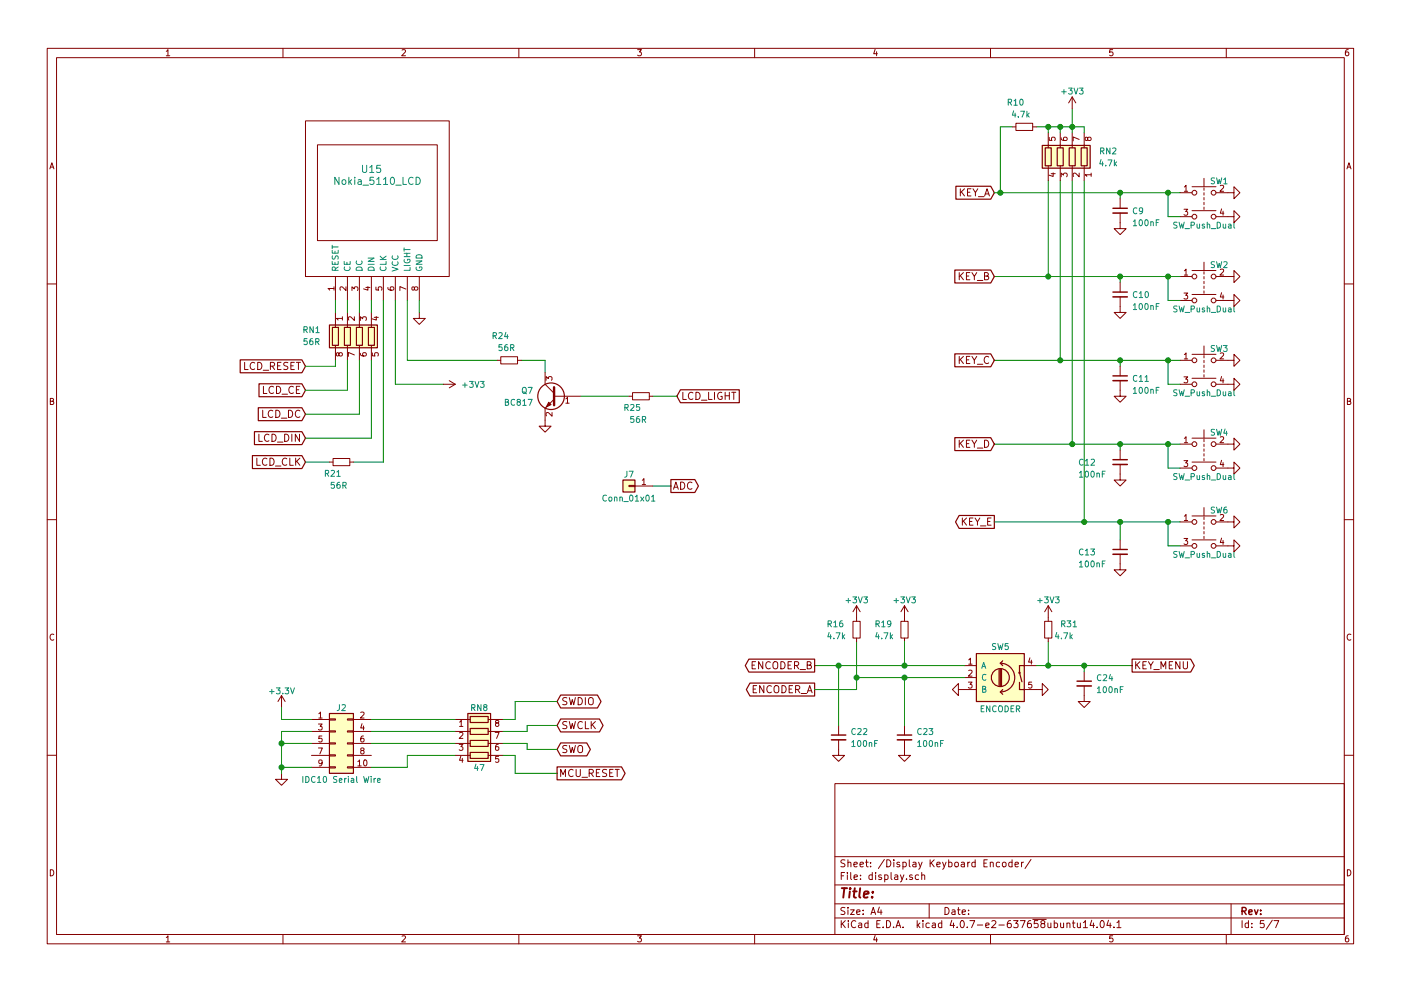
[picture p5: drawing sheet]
EESchema Schematic File Version 2
LIBS:power
LIBS:device
LIBS:linear
LIBS:regul
LIBS:adc-dac
LIBS:memory
LIBS:xilinx
LIBS:microcontrollers
LIBS:dsp
LIBS:microchip
LIBS:analog_switches
LIBS:motorola
LIBS:texas
LIBS:intel
LIBS:audio
LIBS:interface
LIBS:digital-audio
LIBS:philips
LIBS:cypress
LIBS:siliconi
LIBS:opto
LIBS:atmel
LIBS:contrib
LIBS:LCSDR
LIBS:4ms-ic
LIBS:Display
LIBS:Connector
LIBS:Relay
LIBS:RX998
LIBS:LCSDR-cache
EELAYER 25 0
EELAYER END
$Descr A4 11693 8268
encoding utf-8
Sheet 5 7
Title ""
Date ""
Rev ""
Comp ""
Comment1 ""
Comment2 ""
Comment3 ""
Comment4 ""
$EndDescr
$Comp
L GND #PWR62
U 1 1
P 3500 2600
F 0 "#PWR62" H 3500 2350 50  0001 C CNN
F 1 "GND" H 3500 2450 50  0001 C CNN
F 2 "" H 3500 2600 50  0001 C CNN
F 3 "" H 3500 2600 50  0001 C CNN
	1    3500 2600
	1    0    0    -1  
$EndComp
$Comp
L Nokia_5110_LCD U15
U 1 1
P 3150 1600
F 0 "U15" H 3100 1800 60  0000 C CNN
F 1 "Nokia_5110_LCD" H 3150 1700 60  0000 C CNN
F 2 "UI:Nokia_5110-3310_LCD" H 2700 1400 60  0001 C CNN
F 3 "" H 2700 1400 60  0000 C CNN
	1    3150 1600
	1    0    0    -1  
$EndComp
Text GLabel 2550 3450 0    60   Input ~ 0
LCD_DC
Text GLabel 2550 3250 0    60   Input ~ 0
LCD_CE
Text GLabel 2550 3050 0    60   Input ~ 0
LCD_RESET
Text GLabel 2550 3650 0    60   Input ~ 0
LCD_DIN
Text GLabel 2550 3850 0    60   Input ~ 0
LCD_CLK
Text GLabel 5650 3300 2    60   Input ~ 0
LCD_LIGHT
$Comp
L R_Pack04 RN1
U 1 1
P 3000 2800
F 0 "RN1" H 2600 2750 50  0000 C CNN
F 1 "56R" H 2600 2850 50  0000 C CNN
F 2 "Resistors_SMD:R_Array_Convex_4x0603" V 3275 2800 50  0001 C CNN
F 3 "" H 3000 2800 50  0001 C CNN
	1    3000 2800
	1    0    0    1   
$EndComp
$Comp
L +3V3 #PWR63
U 1 1
P 3700 3200
F 0 "#PWR63" H 3700 3050 50  0001 C CNN
F 1 "+3V3" V 3700 3450 50  0000 C CNN
F 2 "" H 3700 3200 50  0001 C CNN
F 3 "" H 3700 3200 50  0001 C CNN
	1    3700 3200
	0    1    1    0   
$EndComp
Wire Wire Line
	2550 3050 2800 3050
Wire Wire Line
	2550 3650 3100 3650
Wire Wire Line
	3400 3000 3400 2500
Wire Wire Line
	3300 2500 3300 3200
Wire Wire Line
	3300 3200 3700 3200
Wire Wire Line
	3000 3450 2550 3450
Wire Wire Line
	2550 3250 2900 3250
Wire Wire Line
	2800 2600 2800 2500
Wire Wire Line
	2900 2500 2900 2600
Wire Wire Line
	3000 2500 3000 2600
Wire Wire Line
	3100 2500 3100 2600
Wire Wire Line
	3200 3850 3200 2500
Wire Wire Line
	2800 3050 2800 3000
Wire Wire Line
	2900 3250 2900 3000
Wire Wire Line
	3000 3450 3000 3000
Wire Wire Line
	3100 3650 3100 3000
Wire Wire Line
	2950 3850 3200 3850
Wire Wire Line
	2750 3850 2550 3850
$Comp
L Q_NPN_BEC Q7
U 1 1
P 4650 3300
F 0 "Q7" H 4850 3350 50  0000 L CNN
F 1 "BC817" H 4850 3250 50  0000 L CNN
F 2 "TO_SOT_Packages_SMD:SOT-23_Handsoldering" H 4850 3400 50  0001 C CNN
F 3 "" H 4650 3300 50  0001 C CNN
	1    4650 3300
	-1   0    0    -1  
$EndComp
Wire Wire Line
	4550 3000 4550 3100
Wire Wire Line
	5450 3300 5650 3300
Wire Wire Line
	5250 3300 4850 3300
$Comp
L GND #PWR64
U 1 1
P 4550 3500
F 0 "#PWR64" H 4550 3250 50  0001 C CNN
F 1 "GND" H 4550 3350 50  0001 C CNN
F 2 "" H 4550 3500 50  0001 C CNN
F 3 "" H 4550 3500 50  0001 C CNN
	1    4550 3500
	1    0    0    -1  
$EndComp
Wire Wire Line
	3500 2600 3500 2500
Wire Wire Line
	4350 3000 4550 3000
Wire Wire Line
	4150 3000 3400 3000
Text GLabel 8300 1600 0    60   Input ~ 0
KEY_A
$Comp
L SW_Push_Dual SW1
U 1 1
P 10050 1600
F 0 "SW1" H 10100 1700 50  0000 L CNN
F 1 "SW_Push_Dual" H 10050 1330 50  0000 C CNN
F 2 "Buttons_Switches_ThroughHole:SW_PUSH_6mm_h13mm" H 10050 1800 50  0001 C CNN
F 3 "" H 10050 1800 50  0001 C CNN
	1    10050 1600
	1    0    0    -1  
$EndComp
$Comp
L R_Pack04 RN2
U 1 1
P 8850 1300
F 0 "RN2" H 8450 1350 50  0000 C CNN
F 1 "4.7k" H 8450 1250 50  0000 C CNN
F 2 "Resistors_SMD:R_Array_Convex_4x0603" V 9125 1300 50  0001 C CNN
F 3 "" H 8850 1300 50  0001 C CNN
	1    8850 1300
	-1   0    0    -1  
$EndComp
Wire Wire Line
	8300 1600 9850 1600
$Comp
L GND #PWR79
U 1 1
P 10250 1600
F 0 "#PWR79" H 10250 1350 50  0001 C CNN
F 1 "GND" H 10250 1450 50  0001 C CNN
F 2 "" H 10250 1600 50  0001 C CNN
F 3 "" H 10250 1600 50  0001 C CNN
	1    10250 1600
	0    -1   -1   0   
$EndComp
$Comp
L GND #PWR74
U 1 1
P 9350 1850
F 0 "#PWR74" H 9350 1600 50  0001 C CNN
F 1 "GND" H 9350 1700 50  0001 C CNN
F 2 "" H 9350 1850 50  0001 C CNN
F 3 "" H 9350 1850 50  0001 C CNN
	1    9350 1850
	1    0    0    -1  
$EndComp
$Comp
L SW_Push_Dual SW2
U 1 1
P 10050 2300
F 0 "SW2" H 10100 2400 50  0000 L CNN
F 1 "SW_Push_Dual" H 10050 2030 50  0000 C CNN
F 2 "Buttons_Switches_ThroughHole:SW_PUSH_6mm_h13mm" H 10050 2500 50  0001 C CNN
F 3 "" H 10050 2500 50  0001 C CNN
	1    10050 2300
	1    0    0    -1  
$EndComp
$Comp
L GND #PWR81
U 1 1
P 10250 2300
F 0 "#PWR81" H 10250 2050 50  0001 C CNN
F 1 "GND" H 10250 2150 50  0001 C CNN
F 2 "" H 10250 2300 50  0001 C CNN
F 3 "" H 10250 2300 50  0001 C CNN
	1    10250 2300
	0    -1   -1   0   
$EndComp
Wire Wire Line
	9350 1650 9350 1600
Connection ~ 9350 1600
Wire Wire Line
	8300 2300 9850 2300
Text GLabel 8300 2300 0    60   Input ~ 0
KEY_B
$Comp
L GND #PWR75
U 1 1
P 9350 2550
F 0 "#PWR75" H 9350 2300 50  0001 C CNN
F 1 "GND" H 9350 2400 50  0001 C CNN
F 2 "" H 9350 2550 50  0001 C CNN
F 3 "" H 9350 2550 50  0001 C CNN
	1    9350 2550
	1    0    0    -1  
$EndComp
Wire Wire Line
	9350 2350 9350 2300
Connection ~ 9350 2300
$Comp
L SW_Push_Dual SW3
U 1 1
P 10050 3000
F 0 "SW3" H 10100 3100 50  0000 L CNN
F 1 "SW_Push_Dual" H 10050 2730 50  0000 C CNN
F 2 "Buttons_Switches_ThroughHole:SW_PUSH_6mm_h13mm" H 10050 3200 50  0001 C CNN
F 3 "" H 10050 3200 50  0001 C CNN
	1    10050 3000
	1    0    0    -1  
$EndComp
$Comp
L GND #PWR83
U 1 1
P 10250 3000
F 0 "#PWR83" H 10250 2750 50  0001 C CNN
F 1 "GND" H 10250 2850 50  0001 C CNN
F 2 "" H 10250 3000 50  0001 C CNN
F 3 "" H 10250 3000 50  0001 C CNN
	1    10250 3000
	0    -1   -1   0   
$EndComp
Wire Wire Line
	8300 3000 9850 3000
Text GLabel 8300 3000 0    60   Input ~ 0
KEY_C
$Comp
L GND #PWR76
U 1 1
P 9350 3250
F 0 "#PWR76" H 9350 3000 50  0001 C CNN
F 1 "GND" H 9350 3100 50  0001 C CNN
F 2 "" H 9350 3250 50  0001 C CNN
F 3 "" H 9350 3250 50  0001 C CNN
	1    9350 3250
	1    0    0    -1  
$EndComp
Wire Wire Line
	9350 3050 9350 3000
Connection ~ 9350 3000
$Comp
L SW_Push_Dual SW4
U 1 1
P 10050 3700
F 0 "SW4" H 10100 3800 50  0000 L CNN
F 1 "SW_Push_Dual" H 10050 3430 50  0000 C CNN
F 2 "Buttons_Switches_ThroughHole:SW_PUSH_6mm_h13mm" H 10050 3900 50  0001 C CNN
F 3 "" H 10050 3900 50  0001 C CNN
	1    10050 3700
	1    0    0    -1  
$EndComp
$Comp
L GND #PWR85
U 1 1
P 10250 3700
F 0 "#PWR85" H 10250 3450 50  0001 C CNN
F 1 "GND" H 10250 3550 50  0001 C CNN
F 2 "" H 10250 3700 50  0001 C CNN
F 3 "" H 10250 3700 50  0001 C CNN
	1    10250 3700
	0    -1   -1   0   
$EndComp
Wire Wire Line
	8300 3700 9850 3700
Text GLabel 8300 3700 0    60   Input ~ 0
KEY_D
$Comp
L GND #PWR77
U 1 1
P 9350 3950
F 0 "#PWR77" H 9350 3700 50  0001 C CNN
F 1 "GND" H 9350 3800 50  0001 C CNN
F 2 "" H 9350 3950 50  0001 C CNN
F 3 "" H 9350 3950 50  0001 C CNN
	1    9350 3950
	1    0    0    -1  
$EndComp
Wire Wire Line
	9350 3750 9350 3700
Connection ~ 9350 3700
Wire Wire Line
	8750 1100 8750 1050
Wire Wire Line
	8650 1050 9050 1050
Wire Wire Line
	9050 1050 9050 1100
Wire Wire Line
	8950 900  8950 1100
Connection ~ 8950 1050
Wire Wire Line
	8850 1100 8850 1050
Connection ~ 8850 1050
$Comp
L +3V3 #PWR72
U 1 1
P 8950 900
F 0 "#PWR72" H 8950 750 50  0001 C CNN
F 1 "+3V3" H 8950 1050 50  0000 C CNN
F 2 "" H 8950 900 50  0001 C CNN
F 3 "" H 8950 900 50  0001 C CNN
	1    8950 900 
	1    0    0    -1  
$EndComp
Wire Wire Line
	9850 3200 9750 3200
Wire Wire Line
	9750 3200 9750 3000
Connection ~ 9750 3000
Wire Wire Line
	9850 2500 9750 2500
Wire Wire Line
	9750 2500 9750 2300
Connection ~ 9750 2300
Wire Wire Line
	9850 1800 9750 1800
Wire Wire Line
	9750 1800 9750 1600
Connection ~ 9750 1600
Wire Wire Line
	9850 3900 9750 3900
Wire Wire Line
	9750 3900 9750 3700
Connection ~ 9750 3700
$Comp
L GND #PWR86
U 1 1
P 10250 3900
F 0 "#PWR86" H 10250 3650 50  0001 C CNN
F 1 "GND" H 10250 3750 50  0001 C CNN
F 2 "" H 10250 3900 50  0001 C CNN
F 3 "" H 10250 3900 50  0001 C CNN
	1    10250 3900
	0    -1   -1   0   
$EndComp
$Comp
L GND #PWR84
U 1 1
P 10250 3200
F 0 "#PWR84" H 10250 2950 50  0001 C CNN
F 1 "GND" H 10250 3050 50  0001 C CNN
F 2 "" H 10250 3200 50  0001 C CNN
F 3 "" H 10250 3200 50  0001 C CNN
	1    10250 3200
	0    -1   -1   0   
$EndComp
$Comp
L GND #PWR82
U 1 1
P 10250 2500
F 0 "#PWR82" H 10250 2250 50  0001 C CNN
F 1 "GND" H 10250 2350 50  0001 C CNN
F 2 "" H 10250 2500 50  0001 C CNN
F 3 "" H 10250 2500 50  0001 C CNN
	1    10250 2500
	0    -1   -1   0   
$EndComp
$Comp
L GND #PWR80
U 1 1
P 10250 1800
F 0 "#PWR80" H 10250 1550 50  0001 C CNN
F 1 "GND" H 10250 1650 50  0001 C CNN
F 2 "" H 10250 1800 50  0001 C CNN
F 3 "" H 10250 1800 50  0001 C CNN
	1    10250 1800
	0    -1   -1   0   
$EndComp
$Comp
L Conn_02x05_Odd_Even J2
U 1 1
P 2800 6200
F 0 "J2" H 2850 6500 50  0000 C CNN
F 1 "IDC10 Serial Wire" H 2850 5900 50  0000 C CNN
F 2 "UI:USBBLASTER" H 2800 6200 50  0001 C CNN
F 3 "" H 2800 6200 50  0001 C CNN
	1    2800 6200
	1    0    0    -1  
$EndComp
$Comp
L R_Pack04 RN8
U 1 1
P 4000 6200
F 0 "RN8" V 3700 6200 50  0000 C CNN
F 1 "47" V 4200 6200 50  0000 C CNN
F 2 "Resistors_SMD:R_Array_Convex_4x0603" V 4275 6200 50  0001 C CNN
F 3 "" H 4000 6200 50  0001 C CNN
	1    4000 6200
	0    1    1    0   
$EndComp
Wire Wire Line
	3100 6000 3800 6000
Wire Wire Line
	3100 6100 3800 6100
Wire Wire Line
	3100 6200 3800 6200
Wire Wire Line
	3100 6400 3400 6400
Wire Wire Line
	3400 6400 3400 6300
Wire Wire Line
	3400 6300 3800 6300
Text GLabel 4650 5850 2    60   BiDi ~ 0
SWDIO
Text GLabel 4650 6050 2    60   BiDi ~ 0
SWCLK
Text GLabel 4650 6250 2    60   BiDi ~ 0
SWO
Text GLabel 4650 6450 2    60   Output ~ 0
MCU_RESET
Wire Wire Line
	4200 6000 4300 6000
Wire Wire Line
	4300 6000 4300 5850
Wire Wire Line
	4300 5850 4650 5850
Wire Wire Line
	4200 6100 4400 6100
Wire Wire Line
	4400 6100 4400 6050
Wire Wire Line
	4400 6050 4650 6050
Wire Wire Line
	4200 6200 4400 6200
Wire Wire Line
	4400 6200 4400 6250
Wire Wire Line
	4400 6250 4650 6250
Wire Wire Line
	4200 6300 4300 6300
Wire Wire Line
	4300 6300 4300 6450
Wire Wire Line
	4300 6450 4650 6450
$Comp
L GND #PWR61
U 1 1
P 2350 6450
F 0 "#PWR61" H 2350 6200 50  0001 C CNN
F 1 "GND" H 2350 6300 50  0001 C CNN
F 2 "" H 2350 6450 50  0001 C CNN
F 3 "" H 2350 6450 50  0001 C CNN
	1    2350 6450
	1    0    0    -1  
$EndComp
Wire Wire Line
	2350 6100 2350 6450
Wire Wire Line
	2350 6400 2600 6400
Wire Wire Line
	2350 6100 2600 6100
Connection ~ 2350 6400
Wire Wire Line
	2600 6200 2350 6200
Connection ~ 2350 6200
$Comp
L +3.3V #PWR60
U 1 1
P 2350 5900
F 0 "#PWR60" H 2350 5750 50  0001 C CNN
F 1 "+3.3V" H 2350 6040 50  0000 C CNN
F 2 "" H 2350 5900 50  0001 C CNN
F 3 "" H 2350 5900 50  0001 C CNN
	1    2350 5900
	1    0    0    -1  
$EndComp
Wire Wire Line
	2350 5900 2350 6000
Wire Wire Line
	2350 6000 2600 6000
$Comp
L Rotary_Encoder_Switch SW5
U 1 1
P 8350 5650
F 0 "SW5" H 8350 5910 50  0000 C CNN
F 1 "ENCODER" H 8350 5390 50  0000 C CNN
F 2 "UI:SF-ROTARY-ENCODER" H 8250 5810 50  0001 C CNN
F 3 "" H 8350 5910 50  0001 C CNN
	1    8350 5650
	1    0    0    -1  
$EndComp
$Comp
L GND #PWR70
U 1 1
P 8650 5750
F 0 "#PWR70" H 8650 5500 50  0001 C CNN
F 1 "GND" H 8650 5600 50  0001 C CNN
F 2 "" H 8650 5750 50  0001 C CNN
F 3 "" H 8650 5750 50  0001 C CNN
	1    8650 5750
	0    -1   -1   0   
$EndComp
Wire Wire Line
	8650 5550 9450 5550
$Comp
L +3V3 #PWR71
U 1 1
P 8750 5150
F 0 "#PWR71" H 8750 5000 50  0001 C CNN
F 1 "+3V3" H 8750 5300 50  0000 C CNN
F 2 "" H 8750 5150 50  0001 C CNN
F 3 "" H 8750 5150 50  0001 C CNN
	1    8750 5150
	1    0    0    -1  
$EndComp
Connection ~ 9050 5550
$Comp
L GND #PWR73
U 1 1
P 9050 5800
F 0 "#PWR73" H 9050 5550 50  0001 C CNN
F 1 "GND" H 9050 5650 50  0001 C CNN
F 2 "" H 9050 5800 50  0001 C CNN
F 3 "" H 9050 5800 50  0001 C CNN
	1    9050 5800
	1    0    0    -1  
$EndComp
Text GLabel 9450 5550 2    60   Output ~ 0
KEY_MENU
Text GLabel 6800 5750 0    60   Output ~ 0
ENCODER_A
Wire Wire Line
	6800 5550 8050 5550
Text GLabel 6800 5550 0    60   Output ~ 0
ENCODER_B
$Comp
L GND #PWR69
U 1 1
P 8050 5750
F 0 "#PWR69" H 8050 5500 50  0001 C CNN
F 1 "GND" H 8050 5600 50  0001 C CNN
F 2 "" H 8050 5750 50  0001 C CNN
F 3 "" H 8050 5750 50  0001 C CNN
	1    8050 5750
	0    1    1    0   
$EndComp
Wire Wire Line
	7150 5650 8050 5650
$Comp
L GND #PWR68
U 1 1
P 7550 6250
F 0 "#PWR68" H 7550 6000 50  0001 C CNN
F 1 "GND" H 7550 6100 50  0001 C CNN
F 2 "" H 7550 6250 50  0001 C CNN
F 3 "" H 7550 6250 50  0001 C CNN
	1    7550 6250
	1    0    0    -1  
$EndComp
$Comp
L C_Small C22
U 1 1
P 7000 6150
F 0 "C22" H 7100 6200 50  0000 L CNN
F 1 "100nF" H 7100 6100 50  0000 L CNN
F 2 "UI:C_1206_0603" H 7000 6150 50  0001 C CNN
F 3 "" H 7000 6150 50  0001 C CNN
	1    7000 6150
	1    0    0    -1  
$EndComp
Wire Wire Line
	7000 6050 7000 5550
Connection ~ 7000 5550
$Comp
L GND #PWR65
U 1 1
P 7000 6250
F 0 "#PWR65" H 7000 6000 50  0001 C CNN
F 1 "GND" H 7000 6100 50  0001 C CNN
F 2 "" H 7000 6250 50  0001 C CNN
F 3 "" H 7000 6250 50  0001 C CNN
	1    7000 6250
	1    0    0    -1  
$EndComp
$Comp
L C_Small C23
U 1 1
P 7550 6150
F 0 "C23" H 7650 6200 50  0000 L CNN
F 1 "100nF" H 7650 6100 50  0000 L CNN
F 2 "UI:C_1206_0603" H 7550 6150 50  0001 C CNN
F 3 "" H 7550 6150 50  0001 C CNN
	1    7550 6150
	1    0    0    -1  
$EndComp
$Comp
L C_Small C24
U 1 1
P 9050 5700
F 0 "C24" H 9150 5750 50  0000 L CNN
F 1 "100nF" H 9150 5650 50  0000 L CNN
F 2 "UI:C_1206_0603" H 9050 5700 50  0001 C CNN
F 3 "" H 9050 5700 50  0001 C CNN
	1    9050 5700
	1    0    0    -1  
$EndComp
$Comp
L R_Small R21
U 1 1
P 2850 3850
F 0 "R21" V 2750 3850 50  0000 L CNN
F 1 "56R" V 2650 3800 50  0000 L CNN
F 2 "UI:R_1206_0603" H 2850 3850 50  0001 C CNN
F 3 "" H 2850 3850 50  0001 C CNN
	1    2850 3850
	0    -1   -1   0   
$EndComp
$Comp
L SW_Push_Dual SW6
U 1 1
P 10050 4350
F 0 "SW6" H 10100 4450 50  0000 L CNN
F 1 "SW_Push_Dual" H 10050 4080 50  0000 C CNN
F 2 "Buttons_Switches_ThroughHole:SW_PUSH_6mm_h13mm" H 10050 4550 50  0001 C CNN
F 3 "" H 10050 4550 50  0001 C CNN
	1    10050 4350
	1    0    0    -1  
$EndComp
$Comp
L C_Small C13
U 1 1
P 9350 4600
F 0 "C13" H 9000 4600 50  0000 L CNN
F 1 "100nF" H 9000 4500 50  0000 L CNN
F 2 "UI:C_1206_0603" H 9350 4600 50  0001 C CNN
F 3 "" H 9350 4600 50  0001 C CNN
	1    9350 4600
	1    0    0    -1  
$EndComp
$Comp
L GND #PWR87
U 1 1
P 10250 4350
F 0 "#PWR87" H 10250 4100 50  0001 C CNN
F 1 "GND" H 10250 4200 50  0001 C CNN
F 2 "" H 10250 4350 50  0001 C CNN
F 3 "" H 10250 4350 50  0001 C CNN
	1    10250 4350
	0    -1   -1   0   
$EndComp
$Comp
L GND #PWR88
U 1 1
P 10250 4550
F 0 "#PWR88" H 10250 4300 50  0001 C CNN
F 1 "GND" H 10250 4400 50  0001 C CNN
F 2 "" H 10250 4550 50  0001 C CNN
F 3 "" H 10250 4550 50  0001 C CNN
	1    10250 4550
	0    -1   -1   0   
$EndComp
Text GLabel 8300 4350 0    60   Output ~ 0
KEY_E
$Comp
L GND #PWR78
U 1 1
P 9350 4700
F 0 "#PWR78" H 9350 4450 50  0001 C CNN
F 1 "GND" H 9350 4550 50  0001 C CNN
F 2 "" H 9350 4700 50  0001 C CNN
F 3 "" H 9350 4700 50  0001 C CNN
	1    9350 4700
	1    0    0    -1  
$EndComp
$Comp
L C_Small C12
U 1 1
P 9350 3850
F 0 "C12" H 9000 3850 50  0000 L CNN
F 1 "100nF" H 9000 3750 50  0000 L CNN
F 2 "UI:C_1206_0603" H 9350 3850 50  0001 C CNN
F 3 "" H 9350 3850 50  0001 C CNN
	1    9350 3850
	1    0    0    -1  
$EndComp
$Comp
L C_Small C11
U 1 1
P 9350 3150
F 0 "C11" H 9450 3150 50  0000 L CNN
F 1 "100nF" H 9450 3050 50  0000 L CNN
F 2 "UI:C_1206_0603" H 9350 3150 50  0001 C CNN
F 3 "" H 9350 3150 50  0001 C CNN
	1    9350 3150
	1    0    0    -1  
$EndComp
$Comp
L C_Small C10
U 1 1
P 9350 2450
F 0 "C10" H 9450 2450 50  0000 L CNN
F 1 "100nF" H 9450 2350 50  0000 L CNN
F 2 "UI:C_1206_0603" H 9350 2450 50  0001 C CNN
F 3 "" H 9350 2450 50  0001 C CNN
	1    9350 2450
	1    0    0    -1  
$EndComp
$Comp
L C_Small C9
U 1 1
P 9350 1750
F 0 "C9" H 9450 1750 50  0000 L CNN
F 1 "100nF" H 9450 1650 50  0000 L CNN
F 2 "UI:C_1206_0603" H 9350 1750 50  0001 C CNN
F 3 "" H 9350 1750 50  0001 C CNN
	1    9350 1750
	1    0    0    -1  
$EndComp
$Comp
L R_Small R24
U 1 1
P 4250 3000
F 0 "R24" V 4450 3000 50  0000 L CNN
F 1 "56R" V 4350 2950 50  0000 L CNN
F 2 "Resistors_THT:R_Axial_DIN0204_L3.6mm_D1.6mm_P1.90mm_Vertical" H 4250 3000 50  0001 C CNN
F 3 "" H 4250 3000 50  0001 C CNN
	1    4250 3000
	0    -1   -1   0   
$EndComp
$Comp
L R_Small R25
U 1 1
P 5350 3300
F 0 "R25" V 5250 3300 50  0000 L CNN
F 1 "56R" V 5150 3250 50  0000 L CNN
F 2 "Resistors_THT:R_Axial_DIN0204_L3.6mm_D1.6mm_P7.62mm_Horizontal" H 5350 3300 50  0001 C CNN
F 3 "" H 5350 3300 50  0001 C CNN
	1    5350 3300
	0    -1   -1   0   
$EndComp
Wire Wire Line
	7150 5350 7150 5750
Wire Wire Line
	7150 5750 6800 5750
Wire Wire Line
	7550 6050 7550 5650
Connection ~ 7550 5650
Connection ~ 8750 5550
Wire Wire Line
	9050 5550 9050 5600
Wire Wire Line
	8300 4350 9850 4350
Wire Wire Line
	9850 4550 9750 4550
Wire Wire Line
	9750 4550 9750 4350
Connection ~ 9750 4350
Wire Wire Line
	9350 4500 9350 4350
Connection ~ 9350 4350
Wire Wire Line
	8750 5350 8750 5550
Wire Wire Line
	9050 1500 9050 4350
Connection ~ 9050 4350
Wire Wire Line
	8950 1500 8950 3700
Connection ~ 8950 3700
Connection ~ 8850 3000
Wire Wire Line
	8850 1500 8850 3000
Wire Wire Line
	8750 1500 8750 2300
Connection ~ 8750 2300
$Comp
L R_Small R10
U 1 1
P 8550 1050
F 0 "R10" V 8750 1050 50  0000 L CNN
F 1 "4.7k" V 8650 1000 50  0000 L CNN
F 2 "UI:R_1206_0603" H 8550 1050 50  0001 C CNN
F 3 "" H 8550 1050 50  0001 C CNN
	1    8550 1050
	0    -1   -1   0   
$EndComp
Connection ~ 8750 1050
Wire Wire Line
	8450 1050 8350 1050
Wire Wire Line
	8350 1050 8350 1600
Connection ~ 8350 1600
$Comp
L R_Small R16
U 1 1
P 7150 5250
F 0 "R16" H 6900 5300 50  0000 L CNN
F 1 "4.7k" H 6900 5200 50  0000 L CNN
F 2 "UI:R_1206_0603" H 7150 5250 50  0001 C CNN
F 3 "" H 7150 5250 50  0001 C CNN
	1    7150 5250
	1    0    0    -1  
$EndComp
Connection ~ 7150 5650
$Comp
L R_Small R19
U 1 1
P 7550 5250
F 0 "R19" H 7300 5300 50  0000 L CNN
F 1 "4.7k" H 7300 5200 50  0000 L CNN
F 2 "Resistors_THT:R_Axial_DIN0204_L3.6mm_D1.6mm_P7.62mm_Horizontal" H 7550 5250 50  0001 C CNN
F 3 "" H 7550 5250 50  0001 C CNN
	1    7550 5250
	1    0    0    -1  
$EndComp
Wire Wire Line
	7550 5350 7550 5550
Connection ~ 7550 5550
$Comp
L +3V3 #PWR67
U 1 1
P 7550 5150
F 0 "#PWR67" H 7550 5000 50  0001 C CNN
F 1 "+3V3" H 7550 5300 50  0000 C CNN
F 2 "" H 7550 5150 50  0001 C CNN
F 3 "" H 7550 5150 50  0001 C CNN
	1    7550 5150
	1    0    0    -1  
$EndComp
$Comp
L +3V3 #PWR66
U 1 1
P 7150 5150
F 0 "#PWR66" H 7150 5000 50  0001 C CNN
F 1 "+3V3" H 7150 5300 50  0000 C CNN
F 2 "" H 7150 5150 50  0001 C CNN
F 3 "" H 7150 5150 50  0001 C CNN
	1    7150 5150
	1    0    0    -1  
$EndComp
$Comp
L R_Small R31
U 1 1
P 8750 5250
F 0 "R31" H 8850 5300 50  0000 L CNN
F 1 "4.7k" H 8800 5200 50  0000 L CNN
F 2 "Resistors_THT:R_Axial_DIN0204_L3.6mm_D1.6mm_P1.90mm_Vertical" H 8750 5250 50  0001 C CNN
F 3 "" H 8750 5250 50  0001 C CNN
	1    8750 5250
	1    0    0    -1  
$EndComp
Text GLabel 5600 4050 2    60   Output ~ 0
ADC
Wire Wire Line
	5450 4050 5600 4050
$Comp
L Conn_01x01 J7
U 1 1
P 5250 4050
F 0 "J7" H 5250 4150 50  0000 C CNN
F 1 "Conn_01x01" H 5250 3950 50  0000 C CNN
F 2 "Pin_Headers:Pin_Header_Straight_1x01_Pitch2.54mm" H 5250 4050 50  0001 C CNN
F 3 "" H 5250 4050 50  0001 C CNN
	1    5250 4050
	-1   0    0    -1  
$EndComp
$EndSCHEMATC
